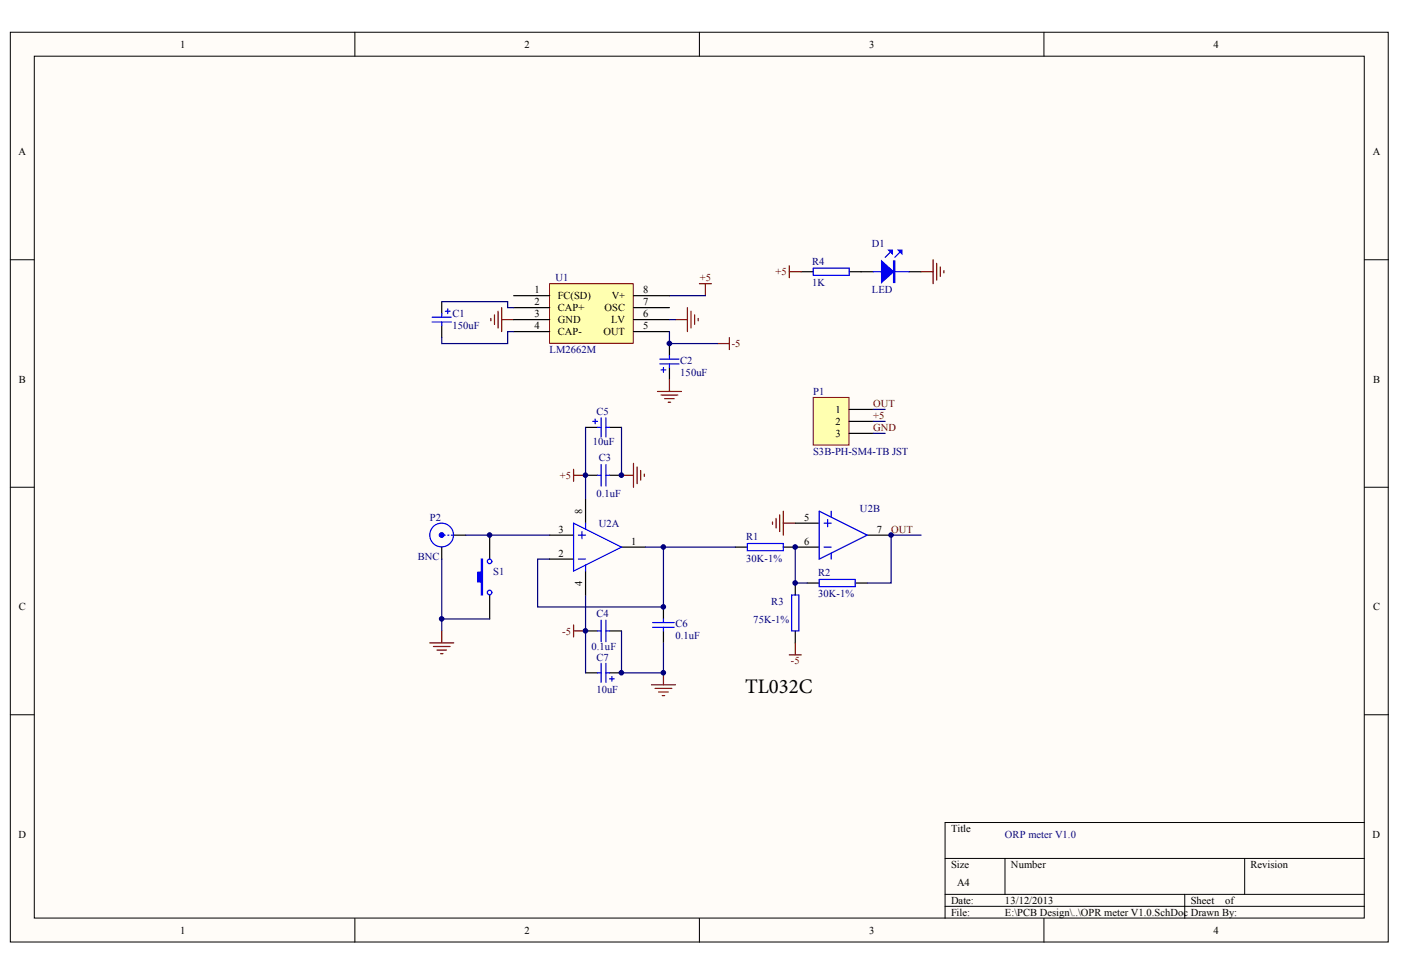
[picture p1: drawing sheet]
<svg xmlns="http://www.w3.org/2000/svg" width="287mm" height="200mm" viewBox="0 0 287 200" stroke-linecap="round" stroke-linejoin="round" font-family="sans-serif">
<g fill="#fffcf8" stroke="#000" stroke-width=".2">
<path d="M2.1 6.6h282.1v186.3h-282.1z"/>
<path d="M7 11.5h272.3v176.5h-272.3z"/>
</g>
<g fill="none" stroke="#000" stroke-width=".2">
<path d="M72.6 6.6v4.9M143.2 6.6v4.9M213.7 6.6v4.9M2.1 53.2h4.9M279.3 53.2h4.9M2.1 99.8h4.9M279.3 99.8h4.9M2.1 146.3h4.9M279.3 146.3h4.9M193.5 175.8h85.8M205.7 175.8v7.3M254.8 175.8v7.3"/>
<path d="M279.3 168.4h-85.8v19.6M72.6 188v4.9M143.2 188v4.9M193.5 183.1h85.8M193.5 185.6h85.8M213.7 188v4.9M242.5 183.1v4.9"/>
</g>
<path d="M90.4 61.8v2.4M90.4 66.7v2.4M137 70.3v2.5M137 75.2v2.5" fill="none" stroke="#000" stroke-width=".25"/>
<path d="M88.5 64.9h3.9M88.5 65.9h3.9M90.4 64.2v.7M90.4 65.9v.8M91.2 63.7h1M91.7 63.2v1M135.1 74.5h3.9M135.1 73.5h3.9M135.3 75.7h1M135.8 75.2v1M137 72.8v.7M137 74.5v.7" fill="none" stroke="#00f" stroke-width=".25"/>
<g fill="none" stroke="#800000" stroke-width=".25">
<path d="M143.2 58.1h2.4M144.4 58.1v2.4M100.5 65.2v.5M101.2 64.5v1.9M102 63.7v3.5M102.7 63v4.9M102.7 65.4h2.5M137 77.7v2.4M146.9 70.3h2.4M149.3 69.1v2.5M134.6 80.1h4.9M135.3 80.9h3.5"/>
<path d="M136.1 81.6h1.9M136.8 82.4h.5"/>
</g>
<path d="M166.5 81.4h7.3v9.7h-7.3z" fill="#ffffb0" stroke="#800000" stroke-width=".2"/>
<g fill="none" stroke="#000" stroke-width=".25">
<path d="M164 55.6h2.5M173.8 55.6h5M186.1 55.6h2.5M119.9 97.3h2.4M119.9 87.5h2.4M124.8 97.3h2.4M124.8 87.5h2.4M173.8 83.8h5M173.8 86.3h5M173.8 88.7h5M90.4 112v2.5M92.9 109.6h2.4"/>
<path d="M150.5 112h2.5M160.4 112h2.4M162.8 119.4v2.4M165.3 119.4h2.4M175.1 119.4h2.4M119.9 129.2h2.4M119.9 137.8h2.4M124.8 129.2h2.4M124.8 137.8h2.4M135.8 124.3v2.4M135.8 129.2v2.4M162.8 129.2v2.4"/>
</g>
<path d="M137 60.5h7.4M119.9 87.5v14.7M127.2 87.5v9.8M178.8 83.8h2.4M178.8 86.3h2.4M178.8 88.7h2.4M95.3 109.6h17.2M127.2 129.2v8.6" fill="none" stroke="#000080" stroke-width=".25"/>
<g fill="none" stroke="#800000" stroke-width=".25">
<path d="M161.6 54.4v2.5M161.6 55.6h2.4M188.6 55.6h2.4M191 53.2v4.9M191.8 53.9v3.4M192.5 54.7v1.9M193.2 55.4v.5M117.4 96.1v2.4M117.4 97.3h2.5M127.2 97.3h2.5M129.7 94.9v4.9M130.4 95.6v3.4"/>
<path d="M131.2 96.3v2M131.9 97.1v.5M158.1 106.9v.5M158.9 106.1v2M159.6 105.4v3.4M160.4 104.7v4.9M160.4 107.1h2.4M88 131.6h4.9M88.7 132.4h3.5M89.5 133.1h1.9M90.2 133.8h.5M90.4 129.2v2.4"/>
<path d="M117.4 127.9v2.5M117.4 129.2h2.5M135.8 137.8v2.4M161.6 134.1h2.4M162.8 131.6v2.5M133.4 140.2h4.9M134.1 140.9h3.4M134.8 141.7h2M135.6 142.4h.5"/>
</g>
<g fill="none" stroke="#00f" stroke-width=".25">
<path d="M166.5 54.9h7.3v1.5h-7.3zM178.8 55.6h7.3M182.2 51.7l-1 1M184.1 51.7l-.9 1M121.3 86.3h1M121.8 85.8v1M122.3 97.3h.8M122.3 87.5h.8M123.1 85.5v4M123.1 95.1v4.4M124 97.3h.8M124 85.5v4"/>
<path d="M124 95.1v4.4M124 87.5h.8M90.9 109.6h.3M91.7 109.6h.2M92.4 109.6h.2M153 111.3h7.4v1.4h-7.4zM167.7 118.6h7.4v1.5h-7.4zM122.3 137.8h.8M122.3 129.2h.8M123.1 127v4.4M123.1 135.8v3.9M124 127v4.4"/>
<path d="M124 135.8v3.9M124 129.2h.8M124 137.8h.8M124.8 139h1M125.3 138.5v1M133.6 127.5h4.4M133.6 128.4h4.4M135.8 126.7v.8M135.8 128.4v.8M162.1 121.8h1.4v7.4h-1.4z"/>
<circle cx="90.4" cy="109.5" r="2.43"/>
</g>
<circle cx="90.4" cy="109.5" r=".47" fill="#00f" stroke="#00f" stroke-width=".25"/>
<g fill="#00f" stroke="#00f" stroke-width=".25">
<path d="M180.5 53.4l2.4 2.2-2.4 2.2z"/>
<path d="M183.9 51.2h.7v.8z"/>
<path d="M181.9 51.2h.8v.8z"/>
<path d="M182.9 53.4h.3v4.4h-.3z" fill-rule="evenodd"/>
</g>
<path d="M112.5 58.1h17.1v12.2h-17.1z" fill="#ffffb0" stroke="#800000" stroke-width=".2"/>
<g fill="none" stroke="#000" stroke-width=".25">
<path d="M105.2 60.5h7.3M105.2 63h7.3M105.2 65.4h7.3M105.2 67.9h7.3M129.7 60.5h7.3M129.7 63h7.3M129.7 65.4h7.3M129.7 67.9h7.3M100.2 109.6v4.9M112.5 109.6h4.9M112.5 114.5h4.9M119.9 102.2v4.9"/>
<path d="M119.9 116.9v4.9M127.2 112h4.9M162.8 112h4.9M162.8 107.1h4.9M177.5 109.6h4.9M100.2 121.8v4.9"/>
</g>
<path d="M90.4 61.8h13.5v1.2h1.3M105.2 67.9h-1.3v2.4h-13.5v-1.2M137 65.4h1.3M137 67.9v2.4h9.9M90.4 114.5v14.7M132.1 112h18.4M135.8 112v12.3h-25.7v-9.8h2.4M162.8 112v7.4h2.5M188.6 109.6h-6.2v9.8h-4.9M90.4 126.7h9.8M119.9 121.8v16M135.8 131.6v6.2h-8.6" fill="none" stroke="#000080" stroke-width=".25"/>
<path d="M138.3 65.4h2.4M140.7 63v4.9M141.5 63.7v3.5M142.2 64.5v1.9M142.9 65.2v.5" fill="none" stroke="#800000" stroke-width=".25"/>
<g fill="none" stroke="#00f" stroke-width=".25">
<path d="M117.4 107.1l9.8 4.9-9.8 4.9zM118.4 114.5h1.5M118.4 109.6h1.5M119.1 108.8v1.5M119.9 107.1v1.2M119.9 115.7v1.2M167.7 104.7l9.8 4.9-9.8 4.9zM168.7 112h1.5M168.7 107.1h1.5M169.4 106.4v1.4M170.2 104.7v1.2M170.2 113.2v1.3"/>
<circle cx="100.2" cy="114.9" r=".47"/>
<circle cx="100.2" cy="121.3" r=".47"/>
</g>
<path d="M98.5 114.5h.3v7.3h-.3v-2.7h-.7v-1.9h.7z" fill-rule="evenodd" fill="#00f" stroke="#00f" stroke-width=".25"/>
<g fill="#000080" stroke="#000080" stroke-width=".2">
<circle cx="90.4" cy="126.7" r=".47"/>
<circle cx="100.2" cy="109.5" r=".47"/>
<circle cx="119.8" cy="129.1" r=".47"/>
<circle cx="119.8" cy="97.3" r=".47"/>
<circle cx="127.2" cy="137.7" r=".47"/>
<circle cx="127.2" cy="97.3" r=".47"/>
<circle cx="135.8" cy="137.7" r=".47"/>
<circle cx="135.8" cy="124.2" r=".47"/>
<circle cx="135.8" cy="112" r=".47"/>
<circle cx="137" cy="70.3" r=".47"/>
<circle cx="162.8" cy="119.3" r=".47"/>
<circle cx="162.8" cy="112" r=".47"/>
<circle cx="182.4" cy="109.5" r=".47"/>
</g>
<text font-size="4.2" x="152.5" y="141.8">TL032C</text>
<g font-size="2.2">
<text x="36.9" y="9.8">1</text>
<text x="107.4" y="9.8">2</text>
<text x="177.9" y="9.8">3</text>
<text x="248.5" y="9.8">4</text>
<text x="3.8" y="31.8">A</text>
<text x="281" y="31.8">A</text>
<text x="109.4" y="60.1">1</text>
<text x="109.4" y="62.5">2</text>
<text x="109.4" y="65">3</text>
<text x="114.2" y="61.3">FC(SD)</text>
<text x="114.2" y="63.7">CAP+</text>
<text x="123.8" y="63.7">OSC</text>
<text x="125.2" y="61.3">V+</text>
<text x="131.6" y="62.5">7</text>
<text x="131.6" y="65">6</text>
<text x="131.6" y="60.1">8</text>
<text x="109.4" y="67.4">4</text>
<text x="114.2" y="66.2">GND</text>
<text x="114.2" y="68.6">CAP-</text>
<text x="123.5" y="68.6">OUT</text>
<text x="125.1" y="66.2">LV</text>
<text x="131.6" y="67.4">5</text>
<text x="3.9" y="78.4">B</text>
<text x="281.1" y="78.4">B</text>
<text x="171" y="84.6">1</text>
<text x="171" y="87">2</text>
<text x="171" y="89.5">3</text>
<text x="164.6" y="106.6">5</text>
<text x="114.4" y="109.1">3</text>
<text x="114.4" y="114">2</text>
<text x="129.2" y="111.5">1</text>
<text x="164.6" y="111.5">6</text>
<text x="179.5" y="109.1">7</text>
<text x="3.9" y="125">C</text>
<text x="281.1" y="125">C</text>
<text x="3.8" y="171.5">D</text>
<text x="194.7" y="170.3">Title</text>
<text x="281" y="171.5">D</text>
<text x="194.7" y="177.7">Size</text>
<text x="207" y="177.7">Number</text>
<text x="256" y="177.7">Revision</text>
<text x="194.7" y="185">Date:</text>
<text x="195.9" y="181.4">A4</text>
<text x="205.7" y="185">13/12/2013</text>
<text x="243.8" y="185">Sheet</text>
<text x="250.8" y="185">of</text>
<text x="36.9" y="191.2">1</text>
<text x="107.4" y="191.2">2</text>
<text x="177.9" y="191.2">3</text>
<text x="194.7" y="187.5">File:</text>
<text x="205.7" y="187.5">E:\PCB Design\..\OPR meter V1.0.SchDoc Drawn By:</text>
<text x="248.5" y="191.2">4</text>
</g>
<g font-size="2.2" fill="#000080">
<text x="178.5" y="50.5">D1</text>
<text x="113.7" y="57.6">U1</text>
<text x="166.2" y="54.2">R4</text>
<text x="166.2" y="58.6">1K</text>
<text x="92.6" y="65">C1</text>
<text x="178.5" y="60.1">LED</text>
<text x="92.6" y="67.4">150uF</text>
<text x="112.5" y="72.3">LM2662M</text>
<text x="139.3" y="74.5">C2</text>
<text x="139.3" y="77">150uF</text>
<text x="166.5" y="80.9">P1</text>
<text x="122.1" y="85.1">C5</text>
<text x="121.3" y="91.2">10uF</text>
<text x="122.6" y="94.4">C3</text>
<text x="166.5" y="93.1">S3B-PH-SM4-TB JST</text>
<text x="122.1" y="101.7">0.1uF</text>
<text x="88" y="106.6">P2</text>
<text x="122.6" y="107.9">U2A</text>
<text x="176.1" y="104.9">U2B</text>
<text x="152.7" y="110.6">R1</text>
<text x="85.5" y="114.7">BNC</text>
<text x="101" y="117.7">S1</text>
<text x="152.7" y="115">30K-1%</text>
<text x="167.5" y="117.9">R2</text>
<text x="157.9" y="123.8">R3</text>
<text x="167.5" y="122.3">30K-1%</text>
<text x="122.1" y="126.2">C4</text>
<text x="138.3" y="128.4">C6</text>
<text x="138.3" y="130.9">0.1uF</text>
<text x="154.2" y="127.5">75K-1%</text>
<text x="121.1" y="133.1">0.1uF</text>
<text x="122.1" y="135.3">C7</text>
<text x="122.1" y="141.9">10uF</text>
</g>
<g font-size="2.2" fill="#800000">
<text x="143.3" y="57.6">+5</text>
<text x="158.8" y="56.4">+5</text>
<text x="149.8" y="71.1">-5</text>
<text x="178.8" y="83.3">OUT</text>
<text x="178.8" y="85.8">+5</text>
<text x="178.8" y="88.2">GND</text>
<text x="114.6" y="98.1">+5</text>
<text x="182.4" y="109.1">OUT</text>
<text x="115.1" y="129.9">-5</text>
<text x="161.9" y="136">-5</text>
</g>
<text font-size="2.2" fill="#11037f" x="205.7" y="171.6">ORP meter V1.0</text>
<g font-size="2.1">
<text x="119.2" y="105.2" transform="rotate(-90 119.2 105.2)">8</text>
<text x="119.2" y="120" transform="rotate(-90 119.2 120)">4</text>
</g>
</svg>
